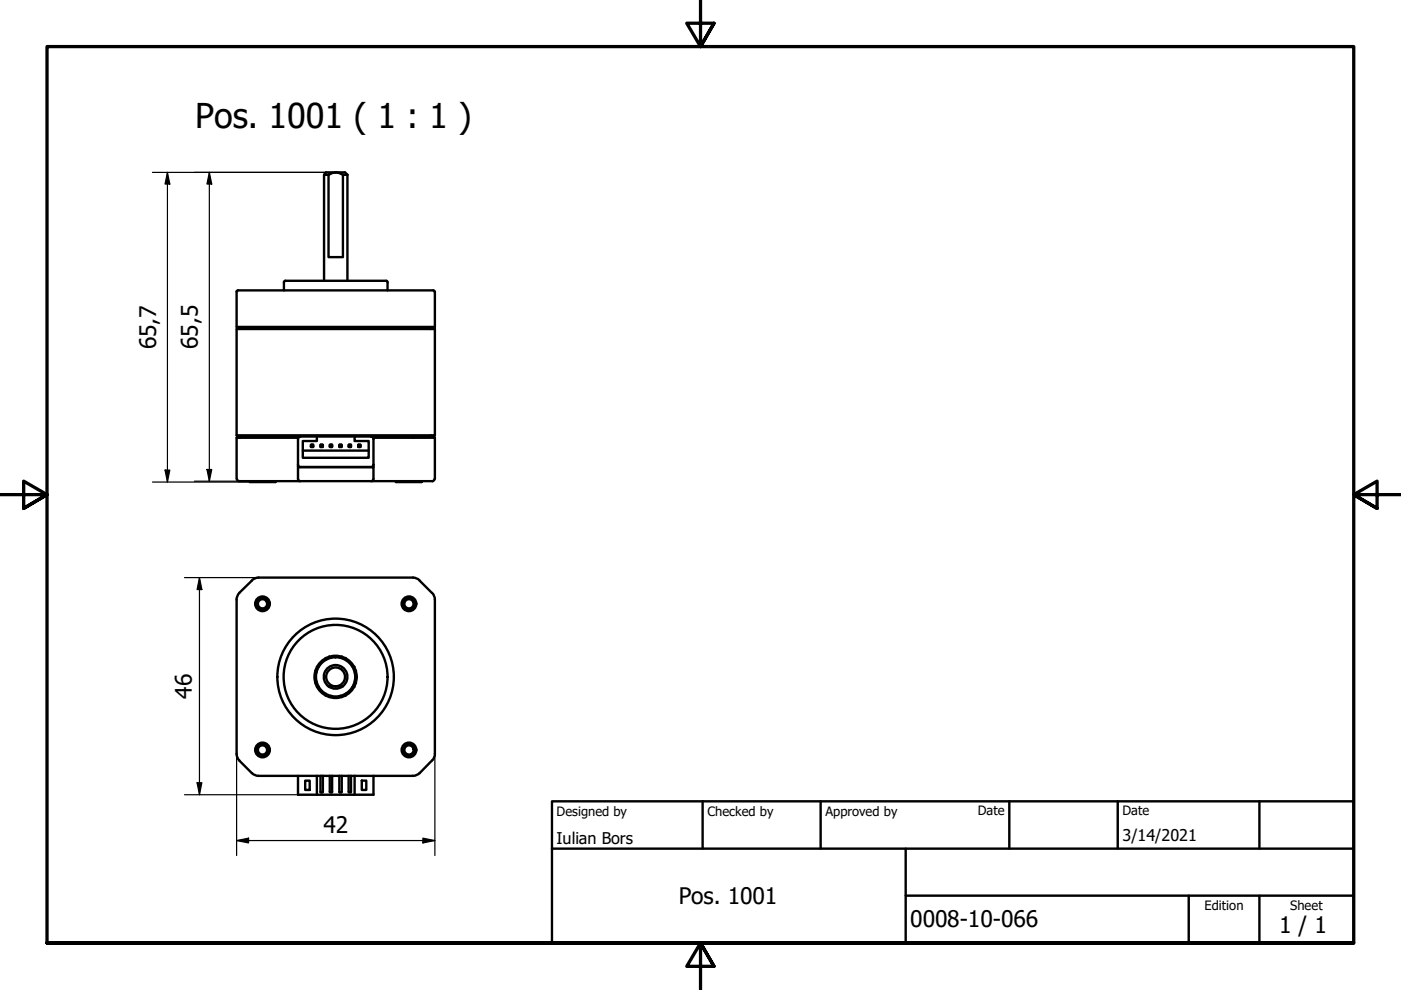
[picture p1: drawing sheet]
<svg xmlns="http://www.w3.org/2000/svg" width="297mm" height="210mm" viewBox="0 0 297 210" stroke-linecap="round" stroke-linejoin="round" font-family="sans-serif">
<!-- layer: Visible (ISO) -->
<g fill="none" stroke="#000" stroke-width=".51">
<path d="M68.7 37.1l.5-.6h4l.5 .6M68.7 37.1h1M68.7 37.1v22.4M69.7 37.1a2.54 2.54 0 0 1 3 0M69.7 37.1v17.4h3v-17.4M72.7 37.1h1M73.7 37.1v22.4M81.9 59.5h-21.4l-.3 .3v1.8M81.9 59.5l.3 .3v1.8M50.2 69.3h42l-.3 .3h-41.5zM50.2 61.8v7.5M50.4 69.6l-.2 .2v22.5"/>
<path d="M57.8 69.6h26.7M91.9 61.6l.2 .3M91.9 61.6h-41.4l-.3 .3M91.9 69.6l.3 .2h-42M92.2 61.8v7.5M92.2 69.8v22.5M50.2 92.8l.2-.2h12.8v.2zM50.2 92.8v8.7M50.4 92.6l-.2-.3h42l-.3 .3M57.8 92.6h17.4M63.2 92.8v6.2M63.2 98.6l.2 .4h.3"/>
<path d="M63.7 92.6l-.5 .2v.2M63.7 99h15M64.2 95.5h14M65.9 94.4v.3M65.9 94.7l.1 .1M66 94.3l-.1 .1M66 94.3h.4M66 94.8h.4M66.3 94.3l.1 .1M66.4 94.4v.3M66.4 94.7l-.1 .1M67.2 92.6v.9h-3v3.6h14v-3.6h-3v-.9h9.3"/>
<path d="M67.9 94.7l.1 .1M67.9 94.4v.3M68 94.3h.3M68 94.8h.3M68 94.3l-.1 .1M68.4 94.3l.1 .1M68.5 94.7l-.1 .1M68.5 94.4v.3M69.9 94.4v.3M69.9 94.7h.5M69.9 94.4h.5M70.4 94.4v.3"/>
<path d="M71.9 94.7h.6M71.9 94.4h.6M71.9 94.4v.3M72.5 94.4v.3M73.9 94.4v.3M73.9 94.7l.1 .1M74 94.3l-.1 .1M74 94.3h.4M74 94.8h.4M74.3 94.3l.1 .1M74.4 94.7l-.1 .1M74.4 94.4v.3"/>
<path d="M75.9 94.4v.3M75.9 94.7l.1 .1M76 94.3h.3M76 94.8h.3M76 94.3l-.1 .1M76.4 94.3l.1 .1M76.5 94.7l-.1 .1M76.5 94.4v.3M78.7 92.6h.2l.3 .4M79.2 98.6l-.1 .2-.4 .2M79.2 92.6h12.7l.3 .2h-13zM79.2 92.8v6.2"/>
<path d="M92.2 92.8v8.7M50.2 101.5l.3 .5h.2M50.7 102h41M53 102v.2h5.4v-.2M63.2 101.5v-2.5h16v2.5M63.2 101.5l.2 .5h.3M79.2 101.5l-.1 .3-.4 .2M83.9 102v.2h5.5v-.2M92.1 101.5v.3l-.4 .2M53.4 123.1l-2.9 2.9-.3 1.1v32.8M69.1 139.5v.4M69.8 139.2l.3 .3"/>
<path d="M72.5 139.2l-.3 .3M73.3 139.5v.4M87.5 122.5l.8 .1 .6 .4M87.6 122.5h-32.8l-.7 .1-.7 .4M89 123.1l2.9 2.9 .3 1.1v32.8M50.2 159.8l.3 1.1 2.9 3M66.9 142.2l.3 .2M67.2 144.6l-.3 .2M67.2 141.4h.4M67.6 145.6h-.4M69.1 147.1v.4M69.7 145.5h3"/>
<path d="M70.1 147.5l-.3 .3M72.2 147.5l.3 .3M73.3 147.1v.4M74.8 145.6h.4M75.2 141.4h-.4M75.2 144.6l.3 .2M75.5 142.2l-.3 .2M92.2 159.8l-.3 1.1-2.9 3M53.4 163.9l.7 .4 .7 .2h32.8M63.2 164.5v4h4M64.7 165.5h1v2h-1zM67.2 164.5v4h12v-4"/>
<path d="M67.9 167.9l.1 .1M67.9 164.5v3.4M68 168h.3M68.5 167.9l-.1 .1M68.5 164.5v3.4M69.9 164.5v3.4M69.9 167.9h.5M70.4 164.5v3.4M71.9 167.9h.6M71.9 164.5v3.4M72.5 164.5v3.4M73.9 164.5v3.4"/>
<path d="M73.9 167.9l.1 .1M74 168h.4M74.4 167.9l-.1 .1M74.4 164.5v3.4M75.2 164.5v4M76.7 165.5h1v2h-1zM88.9 163.9l-.6 .4-.8 .2"/>
<circle cx="55.7" cy="128" r="1.56"/>
<circle cx="55.7" cy="128" r=".98"/>
<circle cx="55.7" cy="128" r="1.24"/>
<circle cx="86.7" cy="128" r="1.56"/>
<circle cx="86.7" cy="128" r="1.24"/>
<circle cx="86.7" cy="128" r=".98"/>
<circle cx="55.7" cy="159" r="1.56"/>
<circle cx="55.7" cy="159" r=".98"/>
<circle cx="55.7" cy="159" r="1.24"/>
<circle cx="71.2" cy="143.5" r="11"/>
<circle cx="71.2" cy="143.5" r="4.5"/>
<circle cx="71.2" cy="143.5" r="2"/>
<circle cx="71.2" cy="143.5" r="4.2"/>
<circle cx="71.2" cy="143.5" r="2.51"/>
<circle cx="71.2" cy="143.5" r="12.4"/>
<circle cx="86.7" cy="159" r="1.56"/>
<circle cx="86.7" cy="159" r="1.24"/>
<circle cx="86.7" cy="159" r=".98"/>
</g>
<!-- layer: Border (ISO) -->
<path d="M148.5 -.1v10l-2.9-5h5.8l-2.9 5 2.9-5M0 104.9h10l-5-2.9v5.8l5-2.9-5 2.9M297 104.9h-10l5-2.9v5.8l-5-2.9 5 2.9M10 199.9v-190h277v190h-277h277M151.4 204.9l-2.9-5 2.9 5h-5.8l2.9-5v10" fill="none" stroke="#000" stroke-width=".7"/>
<!-- layer: Title (ISO) -->
<path d="M117 169.9h170v30h-170zM117 179.9h170M149 169.9v10M174 169.9v10M192 179.9v20M214 169.9v10M237 169.9v10M267 169.9v10M192 189.9h95M252 189.9v10M267 189.9v10" fill="none" stroke="#000" stroke-width=".51"/>
<!-- layer: Dimension (ISO) -->
<g fill="none" stroke="#000" stroke-width=".25">
<path d="M32.3 36.5h36.9M35.5 36.5l.5 2.5h-1zM35.5 36.5v65.7M44.4 36.5l.5 2.5h-1zM44.4 36.5v65.5M35 99.7h1l-.5 2.5zM43.9 99.5h1l-.5 2.5zM32.3 102.2h20.7M41.2 102h22.5M39.1 122.5h15.7M42.3 122.5l.5 2.5h-1zM42.3 122.5v46"/>
<path d="M50.2 159.9v21.5M92.2 159.9v21.5M39.1 168.5h36.1M41.8 166h1l-.5 2.5zM50.2 178.2l2.5-.5v1zM50.2 178.2h42M89.7 177.7l2.5 .5-2.5 .5z"/>
</g>
<g fill="#000">
<path d="M35.5 36.5l.5 2.5h-1z" fill-rule="evenodd"/>
<path d="M44.4 36.5l.5 2.5h-1z" fill-rule="evenodd"/>
<path d="M35 99.7h1l-.5 2.5z" fill-rule="evenodd"/>
<path d="M43.9 99.5h1l-.5 2.5z" fill-rule="evenodd"/>
<path d="M42.3 122.5l.5 2.5h-1z" fill-rule="evenodd"/>
<path d="M41.8 166h1l-.5 2.5z" fill-rule="evenodd"/>
<path d="M50.2 178.2l2.5-.5v1z" fill-rule="evenodd"/>
<path d="M89.7 177.7l2.5 .5-2.5 .5z" fill-rule="evenodd"/>
</g>
<text font-size="7.2" x="41.4" y="27.1">Pos. 1001 ( 1 : 1 )</text>
<g font-size="4.8">
<text x="33.1" y="74" transform="rotate(-90 33.1 74)">65,7</text>
<text x="42" y="73.9" transform="rotate(-90 42 73.9)">65,5</text>
<text x="40.7" y="148.1" transform="rotate(-90 40.7 148.1)">46</text>
<text x="68.6" y="176.7">42</text>
<text x="143.9" y="191.7">Pos. 1001</text>
<text x="193" y="196.6">0008-10-066</text>
<text x="271.2" y="197.8">1 / 1</text>
</g>
<g font-size="3.4">
<text x="118" y="178.9">Iulian Bors</text>
<text x="238" y="178.3">3/14/2021</text>
</g>
<g font-size="2.7">
<text x="118" y="173">Designed by</text>
<text x="150" y="173">Checked by</text>
<text x="175" y="173">Approved by</text>
<text x="207.3" y="172.9">Date</text>
<text x="238" y="172.9">Date</text>
<text x="255.4" y="193">Edition</text>
<text x="273.6" y="193">Sheet</text>
</g>
</svg>
